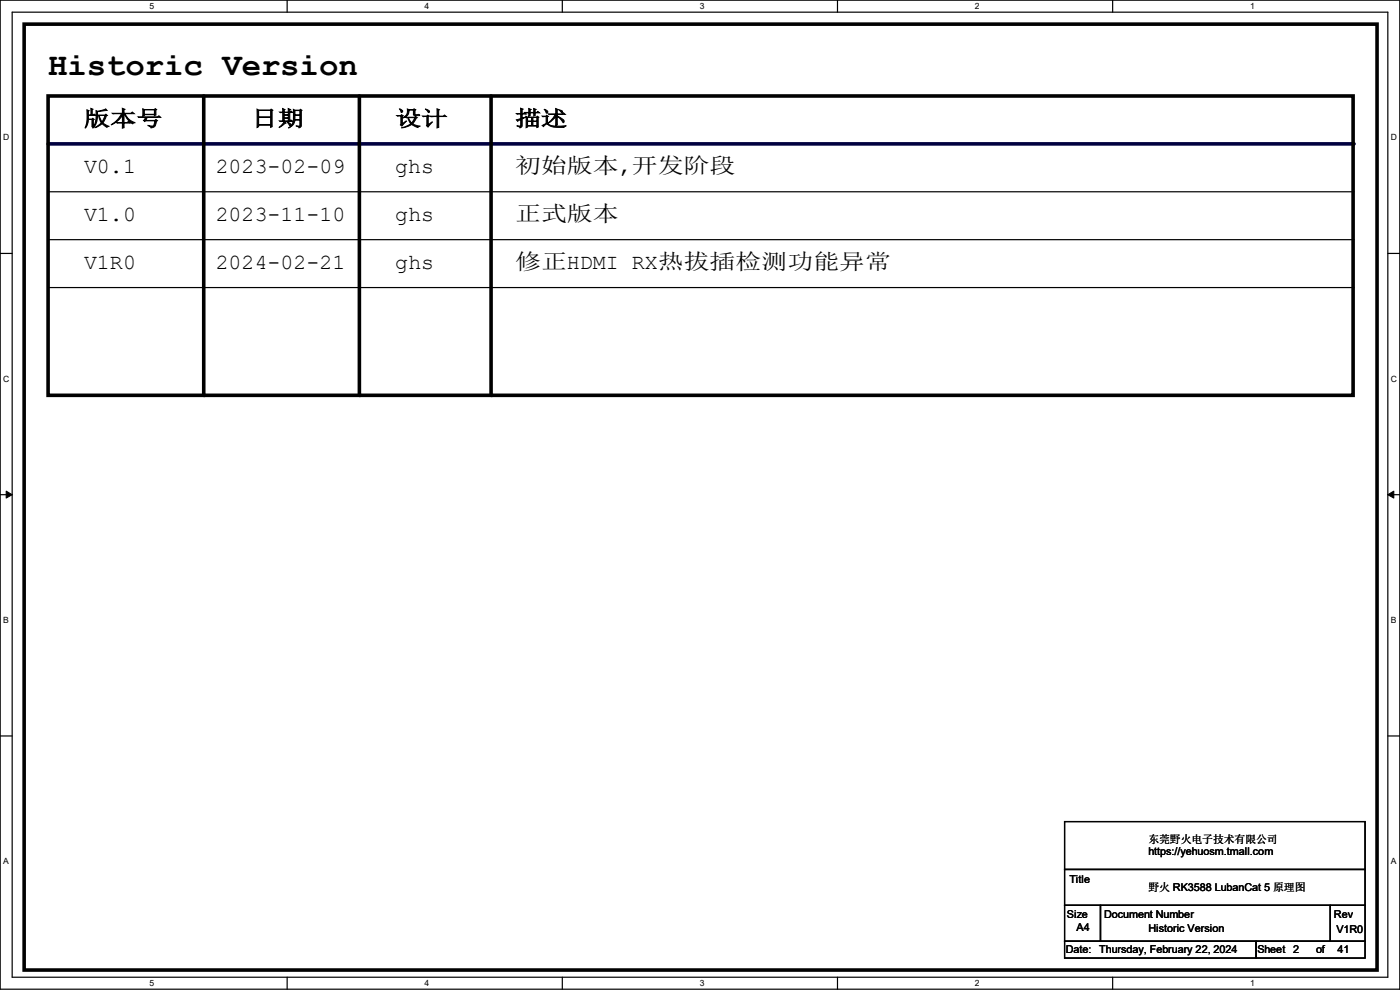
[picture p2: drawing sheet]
<svg xmlns="http://www.w3.org/2000/svg" width="297mm" height="210mm" viewBox="0 0 297 210" stroke-linecap="round" stroke-linejoin="round" font-family="sans-serif">
<path d="M0 0h297v209.8h-297zM2.6 2.6h291.8v204.7h-291.8z" fill="none" stroke="#000" stroke-width=".25"/>
<g fill="#fff">
<path d="M31.7 .3h1v2h-1z"/>
<path d="M31.7 207.6h1v1.9h-1z"/>
</g>
<path d="M60.9 0v2.6M60.9 207.3v2.5" fill="none" stroke="#000" stroke-width=".25"/>
<g fill="#fff">
<path d="M90.1 .3h1v2h-1z"/>
<path d="M90.1 207.6h1v1.9h-1z"/>
</g>
<path d="M119.3 0v2.6M119.3 207.3v2.5" fill="none" stroke="#000" stroke-width=".25"/>
<g fill="#fff">
<path d="M148.5 .3h.9v2h-.9z"/>
<path d="M148.5 207.6h.9v1.9h-.9z"/>
</g>
<path d="M177.7 0v2.6M177.7 207.3v2.5" fill="none" stroke="#000" stroke-width=".25"/>
<g fill="#fff">
<path d="M206.8 .3h1v2h-1z"/>
<path d="M206.8 207.6h1v1.9h-1z"/>
</g>
<path d="M236.1 0v2.6M236.1 207.3v2.5" fill="none" stroke="#000" stroke-width=".25"/>
<g fill="#fff">
<path d="M265.2 .3h1v2h-1z"/>
<path d="M265.2 207.6h1v1.9h-1z"/>
<path d="M.7 28.2h1.2v1.9h-1.2z"/>
<path d="M295.1 28.2h1.2v1.9h-1.2z"/>
<path d="M.7 79.3h1.2v2h-1.2z"/>
<path d="M295.1 79.3h1.2v2h-1.2z"/>
</g>
<path d="M0 53.8h2.6M294.4 53.8h2.6" fill="none" stroke="#000" stroke-width=".25"/>
<g fill="#fff">
<path d="M.7 130.5h1.2v2h-1.2z"/>
<path d="M295.1 130.5h1.1v2h-1.1z"/>
</g>
<path d="M0 104.9h2.6M294.4 104.9h2.6" fill="none" stroke="#000" stroke-width=".25"/>
<path d="M1.3 104.2l1.3 .7-1.3 .8zM294.4 104.9l1.3-.7v1.5z" fill="#000" stroke="#000" stroke-width=".21"/>
<g fill="#fff">
<path d="M.7 181.7h1.2v2h-1.2z"/>
<path d="M295.1 181.7h1.1v2h-1.1z"/>
</g>
<path d="M10.2 50.8h276.9M287.1 50.8h.1M0 156.1h2.6M294.4 156.1h2.6" fill="none" stroke="#000" stroke-width=".25"/>
<path d="M5.1 5.1h287v200.7h-287z" fill="none" stroke="#000" stroke-width=".76"/>
<path d="M10.2 30.5h276.9" fill="none" stroke="#000040" stroke-width=".76"/>
<circle cx="287.1" cy="30.5" r=".38" fill="#000040"/>
<path d="M10.2 40.7h276.9M287.1 40.7h.1M10.2 61h276.9M287.1 61h.1M225.8 174.3h63.8v10.1h-63.8zM225.8 184.4h63.8v7.7h-63.8zM225.8 192.1h7.7v7.6h-7.7zM225.8 199.7h40.7v3.5h-40.7zM233.5 192.1h48.7v7.6h-48.7zM266.5 199.7h23.1v3.5h-23.1zM282.2 192.1h7.4v7.6h-7.4z" fill="none" stroke="#000" stroke-width=".25"/>
<path d="M10.2 20.4h276.9v63.5h-276.9zM43.2 20.4v63.5M76.2 20.4v63.5M104.2 20.4v63.5" fill="none" stroke="#000" stroke-width=".76"/>
<g fill="#000">
<circle cx="43.2" cy="83.9" r=".38"/>
<circle cx="76.2" cy="83.9" r=".38"/>
<circle cx="104.2" cy="83.9" r=".38"/>
</g>
<text font-size="6.9" x="10.2" y="15.9">Historic Version</text>
<g font-size="4.6">
<text x="17.8" y="26.7">版本号</text>
<text x="53.4" y="26.7">日期</text>
<text x="83.9" y="26.7">设计</text>
<text x="109.3" y="26.7">描述</text>
<text x="17.8" y="36.7">V0.1</text>
<text x="45.8" y="36.7">2023-02-09</text>
<text x="83.9" y="36.7">ghs</text>
<text x="109.3" y="36.7">初始版本,开发阶段</text>
<text x="17.8" y="46.9">V1.0</text>
<text x="45.8" y="46.9">2023-11-10</text>
<text x="83.8" y="46.9">ghs</text>
<text x="109.3" y="46.9">正式版本</text>
<text x="17.8" y="57">V1R0</text>
<text x="45.8" y="57">2024-02-21</text>
<text x="83.8" y="57">ghs</text>
<text x="109.3" y="57">修正HDMI RX热拔插检测功能异常</text>
</g>
<g font-size="2.3">
<text x="243.6" y="178.9">东莞野火电子技术有限公司</text>
<text x="243.6" y="181.4">https://yehuosm.tmall.com</text>
<text x="226.9" y="187.3">Title</text>
<text x="243.6" y="189.1">野火 RK3588 LubanCat 5 原理图</text>
<text x="226.4" y="194.6">Size</text>
<text x="228.4" y="197.4">A4</text>
<text x="234.2" y="194.6">Document Number</text>
<text x="243.6" y="197.7">Historic Version</text>
<text x="283" y="194.6">Rev</text>
<text x="283.5" y="197.9">V1R0</text>
<text x="226.1" y="202.3">Date:</text>
<text x="233.2" y="202.3">Thursday, February 22, 2024</text>
<text x="266.8" y="202.3">Sheet</text>
<text x="274.4" y="202.3">2</text>
<text x="279.2" y="202.3">of</text>
<text x="283.8" y="202.3">41</text>
</g>
<g font-size="1.8">
<text x="31.7" y="1.9">5</text>
<text x="90.1" y="1.9">4</text>
<text x="148.5" y="1.9">3</text>
<text x="206.8" y="1.9">2</text>
<text x="265.2" y="1.9">1</text>
<text x=".7" y="29.8">D</text>
<text x="295.1" y="29.8">D</text>
<text x=".7" y="80.9">C</text>
<text x="295.1" y="80.9">C</text>
<text x=".7" y="132.1">B</text>
<text x="295.1" y="132.1">B</text>
<text x=".7" y="183.3">A</text>
<text x="295.1" y="183.3">A</text>
<text x="31.7" y="209.2">5</text>
<text x="90.1" y="209.2">4</text>
<text x="148.5" y="209.2">3</text>
<text x="206.8" y="209.2">2</text>
<text x="265.2" y="209.2">1</text>
</g>
</svg>
